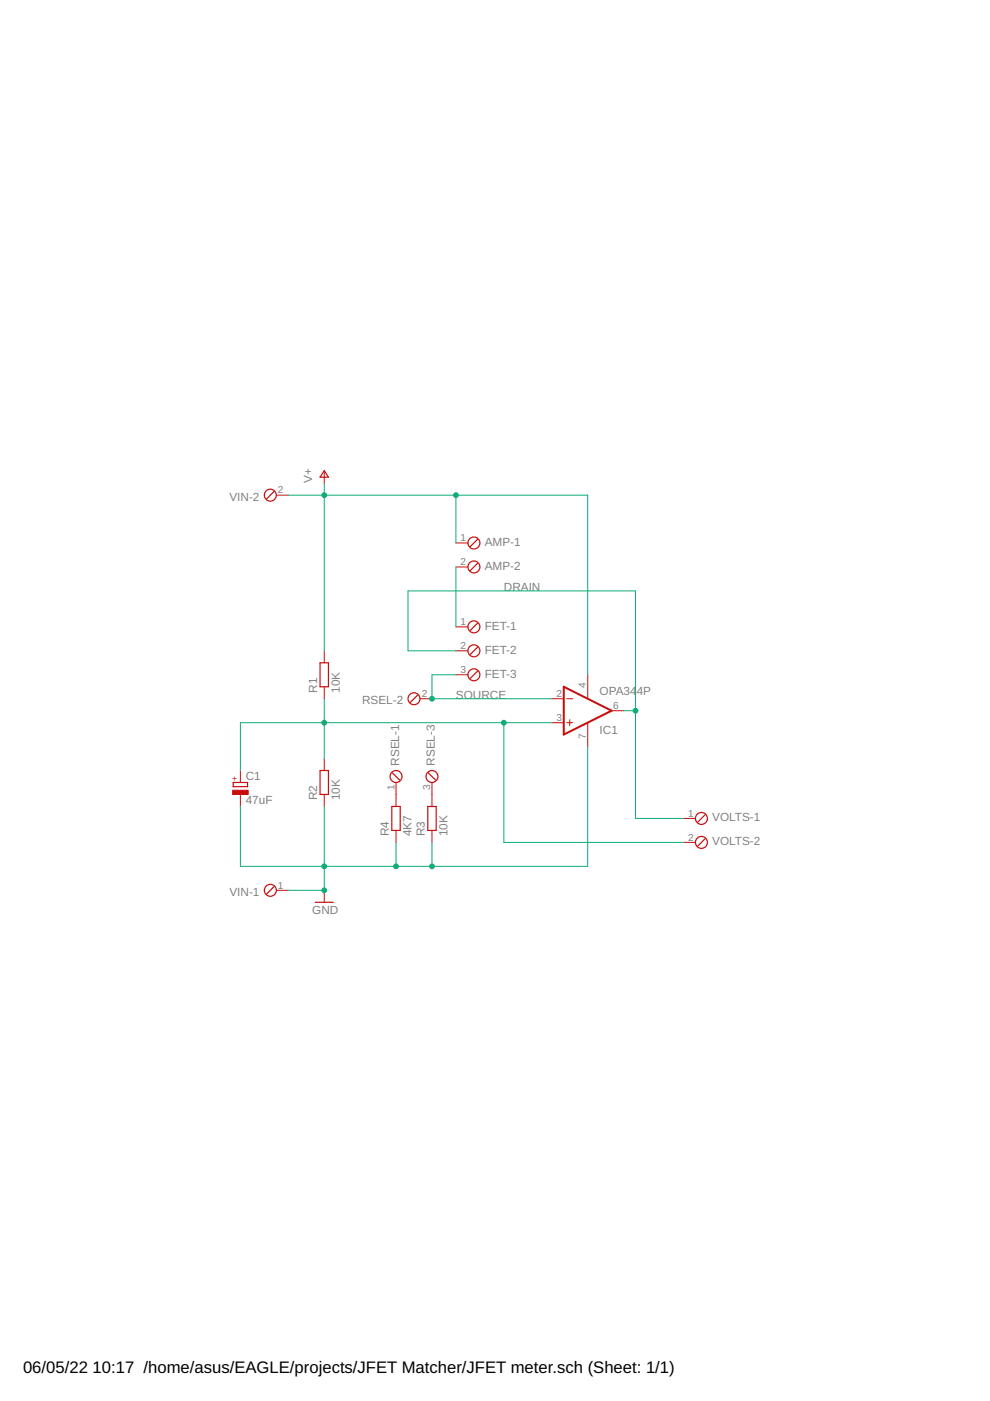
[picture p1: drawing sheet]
<svg xmlns="http://www.w3.org/2000/svg" width="210mm" height="297mm" viewBox="0 0 210 297" stroke-linecap="round" stroke-linejoin="round" font-family="sans-serif">
<path d="M119.5 145.6l10.2 5.1-10.2 5z" fill="none" stroke="#c90d0c" stroke-width=".42"/>
<g fill="none" stroke="#c90d0c" stroke-width=".21">
<path d="M68.7 99.9v2.5M58.6 105h2.5M96.7 115.1h2.5M68.7 138v2.5M96.7 132.9h2.5M96.7 138h2.5M96.7 120.2h2.5M68.7 145.6v2.5M89 148.1h2.6M96.7 143.1h2.5M117 153.2h2.5M117 148.1h2.5"/>
<path d="M120.2 153.2h1.2M120.2 148.1h1.2M120.8 152.6v1.2M124.6 143.1v5M124.6 153.2v5.1M129.7 150.7h2.5M51 163.4v2.5M51 168.4v2.6M68.7 160.8v2.6M68.7 168.4v2.6M84 165.9v5.1M84 176.1v2.5"/>
<path d="M91.6 165.9v5.1M91.6 176.1v2.5M144.9 173.5h2.5M144.9 178.6h2.5M58.6 188.8h2.5M68.7 188.8v2.5"/>
</g>
<g fill="none" stroke="#c90d0c" stroke-width=".25">
<path d="M68.7 99.8l.9 1.4h-1.7zM58.1 104.2l-1.5 1.5M101.2 114.4l-1.5 1.5M101.2 119.4l-1.5 1.6M101.2 132.1l-1.5 1.6M101.2 137.2l-1.5 1.5M67.9 140.5h1.7v5.1h-1.7zM88.5 147.4l-1.5 1.5M101.2 142.3l-1.5 1.5M49.4 165.9h3.1v.9h-3.1zM67.9 163.4h1.7v5h-1.7zM83.1 171h1.8v5.1h-1.8z"/>
<path d="M83.2 163.9l1.5 1.5M90.7 171h1.8v5.1h-1.8zM90.8 163.9l1.6 1.5M149.5 172.8l-1.5 1.5M149.5 177.8l-1.5 1.6M58.1 188l-1.5 1.5M66.8 191.3h3.9"/>
<circle cx="57.3" cy="105" r="1.27"/>
<circle cx="100.5" cy="115.1" r="1.27"/>
<circle cx="100.5" cy="132.9" r="1.27"/>
<circle cx="100.5" cy="138" r="1.27"/>
<circle cx="100.5" cy="120.2" r="1.27"/>
<circle cx="87.8" cy="148.1" r="1.27"/>
<circle cx="100.5" cy="143.1" r="1.27"/>
<circle cx="84" cy="164.6" r="1.27"/>
<circle cx="91.6" cy="164.6" r="1.27"/>
<circle cx="148.7" cy="173.5" r="1.27"/>
<circle cx="148.7" cy="178.6" r="1.27"/>
<circle cx="57.3" cy="188.8" r="1.27"/>
</g>
<path d="M49.3 167.6h3.3v.8h-3.3z" fill="#c90d0c" stroke="#c90d0c" stroke-width=".21"/>
<g fill="none" stroke="#0dab76" stroke-width=".21">
<path d="M61.1 105h63.5v38.1M68.7 102.4v35.6M96.7 105v10.1M96.7 120.2v12.7M96.7 138h-10.2v-12.7h48.2v48.2h10.2M68.7 148.1v12.7M96.7 143.1h-5.1v5h25.4M106.8 153.2v25.4h38.1M117 153.2h-66v10.2M124.6 158.3v25.4h-73.6v-12.7M132.2 150.7h2.5M68.7 171v17.8h-7.6"/>
<path d="M84 178.6v5.1M91.6 178.6v5.1"/>
</g>
<g fill="#0dab76" stroke="#0dab76" stroke-width=".21">
<circle cx="68.7" cy="105" r=".51"/>
<circle cx="96.7" cy="105" r=".51"/>
<circle cx="68.7" cy="153.2" r=".51"/>
<circle cx="106.8" cy="153.2" r=".51"/>
<circle cx="68.7" cy="183.7" r=".51"/>
<circle cx="68.7" cy="188.8" r=".51"/>
<circle cx="91.6" cy="183.7" r=".51"/>
<circle cx="84" cy="183.7" r=".51"/>
<circle cx="91.6" cy="148.1" r=".51"/>
<circle cx="134.7" cy="150.7" r=".51"/>
</g>
<g font-size="3.5">
<text x="4.9" y="291.1">06/05/22</text>
<text x="19.6" y="291.1">10:17 /home/asus/EAGLE/projects/JFET Matcher/JFET meter.sch (Sheet: 1/1)</text>
</g>
<g font-size="2.5" fill="#808080">
<text x="48.6" y="106.1">VIN-2</text>
<text x="66.2" y="102.4" transform="rotate(-90 66.2 102.4)">V+</text>
<text x="102.8" y="115.8">AMP-1</text>
<text x="102.8" y="120.8">AMP-2</text>
<text x="106.8" y="125.3">DRAIN</text>
<text x="102.8" y="133.5">FET-1</text>
<text x="102.8" y="138.6">FET-2</text>
<text x="102.8" y="143.7">FET-3</text>
<text x="67.2" y="146.9" transform="rotate(-90 67.2 146.9)">R1</text>
<text x="72" y="146.9" transform="rotate(-90 72 146.9)">10K</text>
<text x="76.8" y="149.3">RSEL-2</text>
<text x="96.7" y="148.1">SOURCE</text>
<text x="127.1" y="147.4">OPA34</text>
<text x="135" y="147.4">4P</text>
<text x="127.1" y="155.6">IC1</text>
<text x="52.1" y="165.4">C1</text>
<text x="84.6" y="162.4" transform="rotate(-90 84.6 162.4)">RSEL-1</text>
<text x="92.2" y="162.4" transform="rotate(-90 92.2 162.4)">RSEL-3</text>
<text x="52.1" y="170.5">47uF</text>
<text x="67.2" y="169.7" transform="rotate(-90 67.2 169.7)">R2</text>
<text x="72" y="169.7" transform="rotate(-90 72 169.7)">10K</text>
<text x="82.5" y="177.3" transform="rotate(-90 82.5 177.3)">R4</text>
<text x="87.3" y="177.3" transform="rotate(-90 87.3 177.3)">4K7</text>
<text x="90.1" y="177.3" transform="rotate(-90 90.1 177.3)">R3</text>
<text x="94.9" y="177.3" transform="rotate(-90 94.9 177.3)">10K</text>
<text x="151" y="174.2">VOLTS-1</text>
<text x="151" y="179.2">VOLTS-2</text>
<text x="48.6" y="189.9">VIN-1</text>
<text x="66.2" y="193.8">GND</text>
</g>
<g font-size="2.1" fill="#808080">
<text x="58.9" y="104.6">2</text>
<text x="97.7" y="114.8">1</text>
<text x="97.7" y="119.9">2</text>
<text x="97.7" y="132.6">1</text>
<text x="97.7" y="137.6">2</text>
<text x="97.7" y="142.7">3</text>
<text x="89.4" y="147.8">2</text>
<text x="118" y="147.8">2</text>
<text x="124.2" y="145.8" transform="rotate(-90 124.2 145.8)">4</text>
<text x="118" y="152.9">3</text>
<text x="130" y="150.3">6</text>
<text x="124.2" y="156.7" transform="rotate(-90 124.2 156.7)">7</text>
<text x="83.6" y="167.4" transform="rotate(-90 83.6 167.4)">1</text>
<text x="91.2" y="167.4" transform="rotate(-90 91.2 167.4)">3</text>
<text x="145.9" y="173.2">1</text>
<text x="145.9" y="178.2">2</text>
<text x="58.9" y="188.4">1</text>
</g>
<text font-size="1.8" fill="#c90d0c" x="50.4" y="165.5" transform="rotate(-90 50.4 165.5)">+</text>
</svg>
